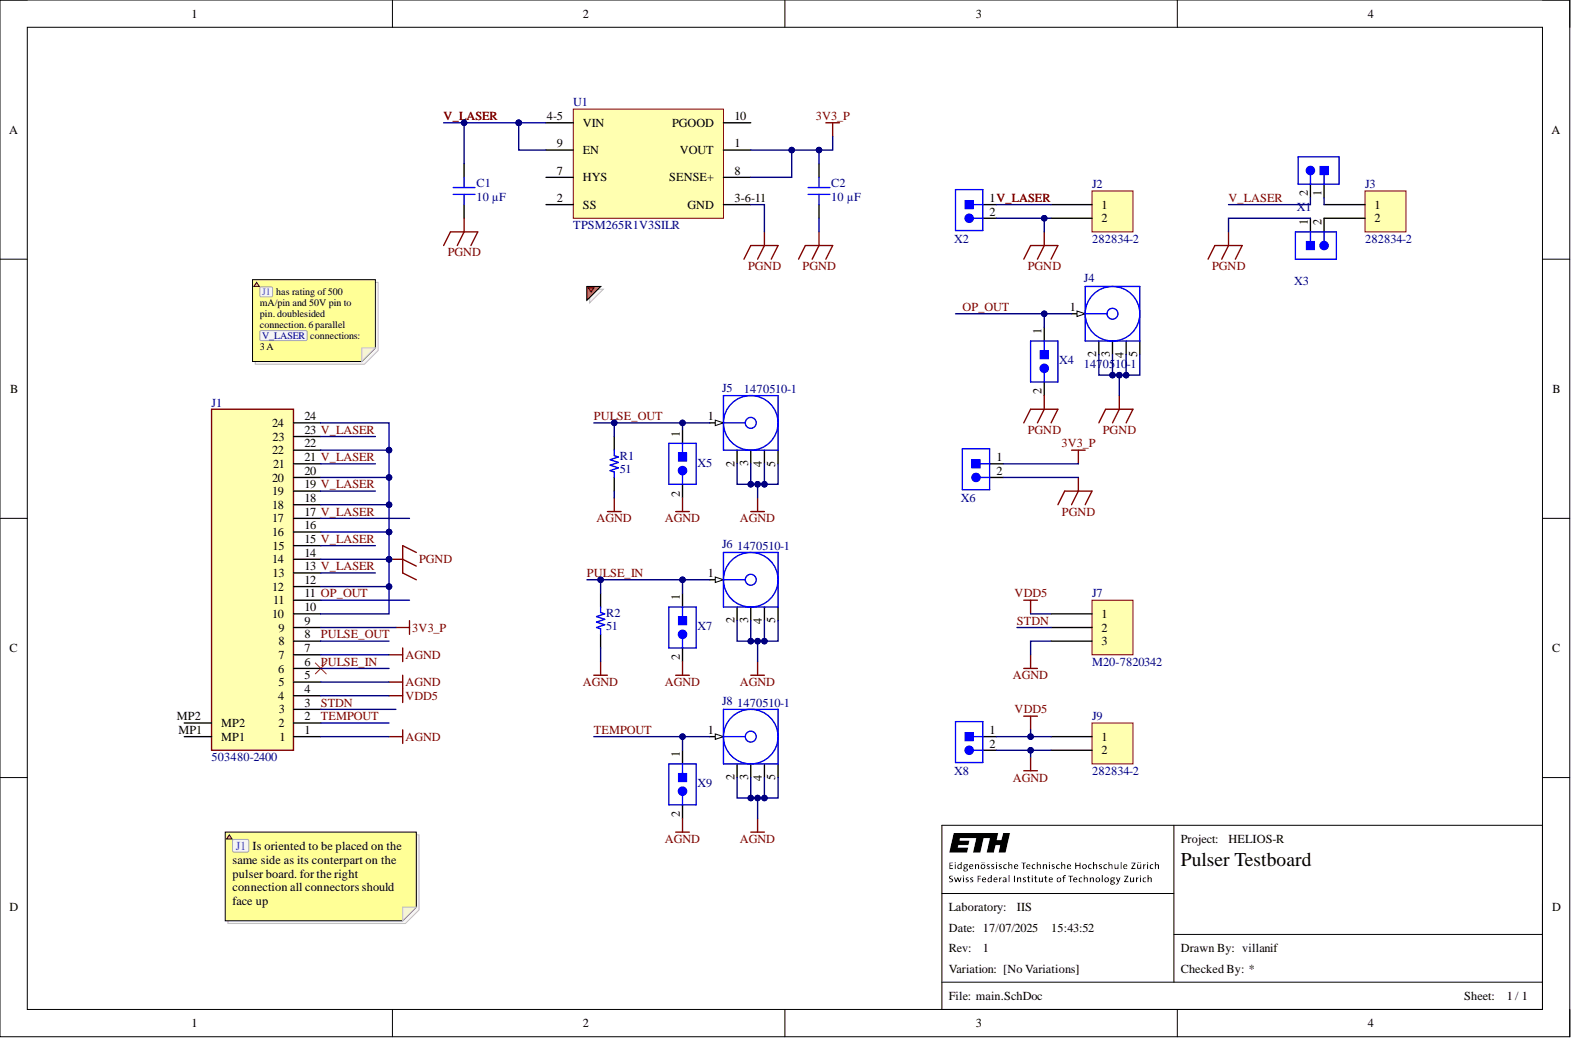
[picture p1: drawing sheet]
# Altium project ld_pulser_testboard.PrjPcb
LAB: IIS; ProjectTitle: HELIOS-R
1 sheet, 23 parts. Net scope: global (net labels, ports and power ports of the same name join across sheets).
Board file: ld_pulser_testboard.PcbDoc

## Sheet main.SchDoc: Pulser Testboard
size A4; Date: 04.08.2023; Author: villanif; CompanyName: IIS; DrawnBy: villanif; Engineer: villanif; Organization: IIS; DocumentNumber: 1; Revision: 1; SheetNumber: 1; SheetTotal: 1; FileInfo: main.SchDoc

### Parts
C1  10 µF  [CAP 1210_3225 - 1MM]
C2  10 µF  [CAP 1210_3225 - 1MM]
J1  503480-2400  [5034802400]
J2  282834-2  [TE 282834-2]
J3  282834-2  [TE 282834-2]
J4  1470510-1  [5-1814832-1]
J5  1470510-1  [5-1814832-1]
J6  1470510-1  [5-1814832-1]
J7  M20-7820342  [HARWIN M20-7820345]
J8  1470510-1  [5-1814832-1]
J9  282834-2  [TE 282834-2]
R1  51  [RES 0201_0603]
R2  51  [RES 0201_0603]
U1  TPSM265R1V3SILR  [FP-SIL0010C-MFG]
X1  68000-102HLF  [68000-102HLF]  (value not drawn)
X2  68000-102HLF  [68000-102HLF]  (value not drawn)
X3  68000-102HLF  [68000-102HLF]  (value not drawn)
X4  68000-102HLF  [68000-102HLF]  (value not drawn)
X5  68000-102HLF  [68000-102HLF]  (value not drawn)
X6  68000-102HLF  [68000-102HLF]  (value not drawn)
X7  68000-102HLF  [68000-102HLF]  (value not drawn)
X8  68000-102HLF  [68000-102HLF]  (value not drawn)
X9  68000-102HLF  [68000-102HLF]  (value not drawn)

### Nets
3V3_P: C2.2 J1.9 U1.1(VOUT) U1.8(SENSE+) X6.1
AGND: J1.1 J1.5 J1.7 J5.2(GND) J5.3(GND) J5.4(GND) J5.5(GND) J6.2(GND) J6.3(GND) J6.4(GND) J6.5(GND) J7.3 J8.2(GND) J8.3(GND) J8.4(GND) J8.5(GND) J9.2 R1.1 R2.1 X5.2 X7.2 X8.2 X9.2
PGND: C1.1 C2.1 J1.10 J1.12 J1.14 J1.16 J1.18 J1.20 J1.22 J1.24 J2.2 J4.2(GND) J4.3(GND) J4.4(GND) J4.5(GND) U1.3-6-11(GND) X2.2 X3.1 X4.2 X6.2
VDD5: J1.4 J7.1 J9.1 X8.1
OP_OUT: J1.11 J4.1(Signal) X4.1
PULSE_IN: J1.6 J6.1(Signal) R2.2 X7.1
PULSE_OUT: J1.8 J5.1(Signal) R1.2 X5.1
STDN: J1.3 J7.2
TEMPOUT: J1.2 J8.1(Signal) X9.1
V_LASER: C1.2 J1.13 J1.15 J1.17 J1.19 J1.21 J1.23 J2.1 U1.4-5(VIN) U1.9(EN) X1.2 X2.1
NetJ3_1: J3.1 X1.1
NetJ3_2: J3.2 X3.2

Not connected (* = marked no-connect by the designer): J1 MP1 MP2; U1 2(SS) 7(HYS) 10(PGOOD)

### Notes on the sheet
- @{"Id":"HSPBDNTM\HHQYGKRA"} has rating of 500 mA/pin and 50V pin to pin. doublesided connection. 6 parallel @{"Id":"HSPBDNTM\BBTTNKIB"} connections: 3 A
- Place R1 or R2 only if termination is necessary and size accordingly
- @{"Id":"HSPBDNTM\HHQYGKRA"} Is oriented to be placed on the same side as its conterpart on the pulser board. for the right connection all connectors should face up
